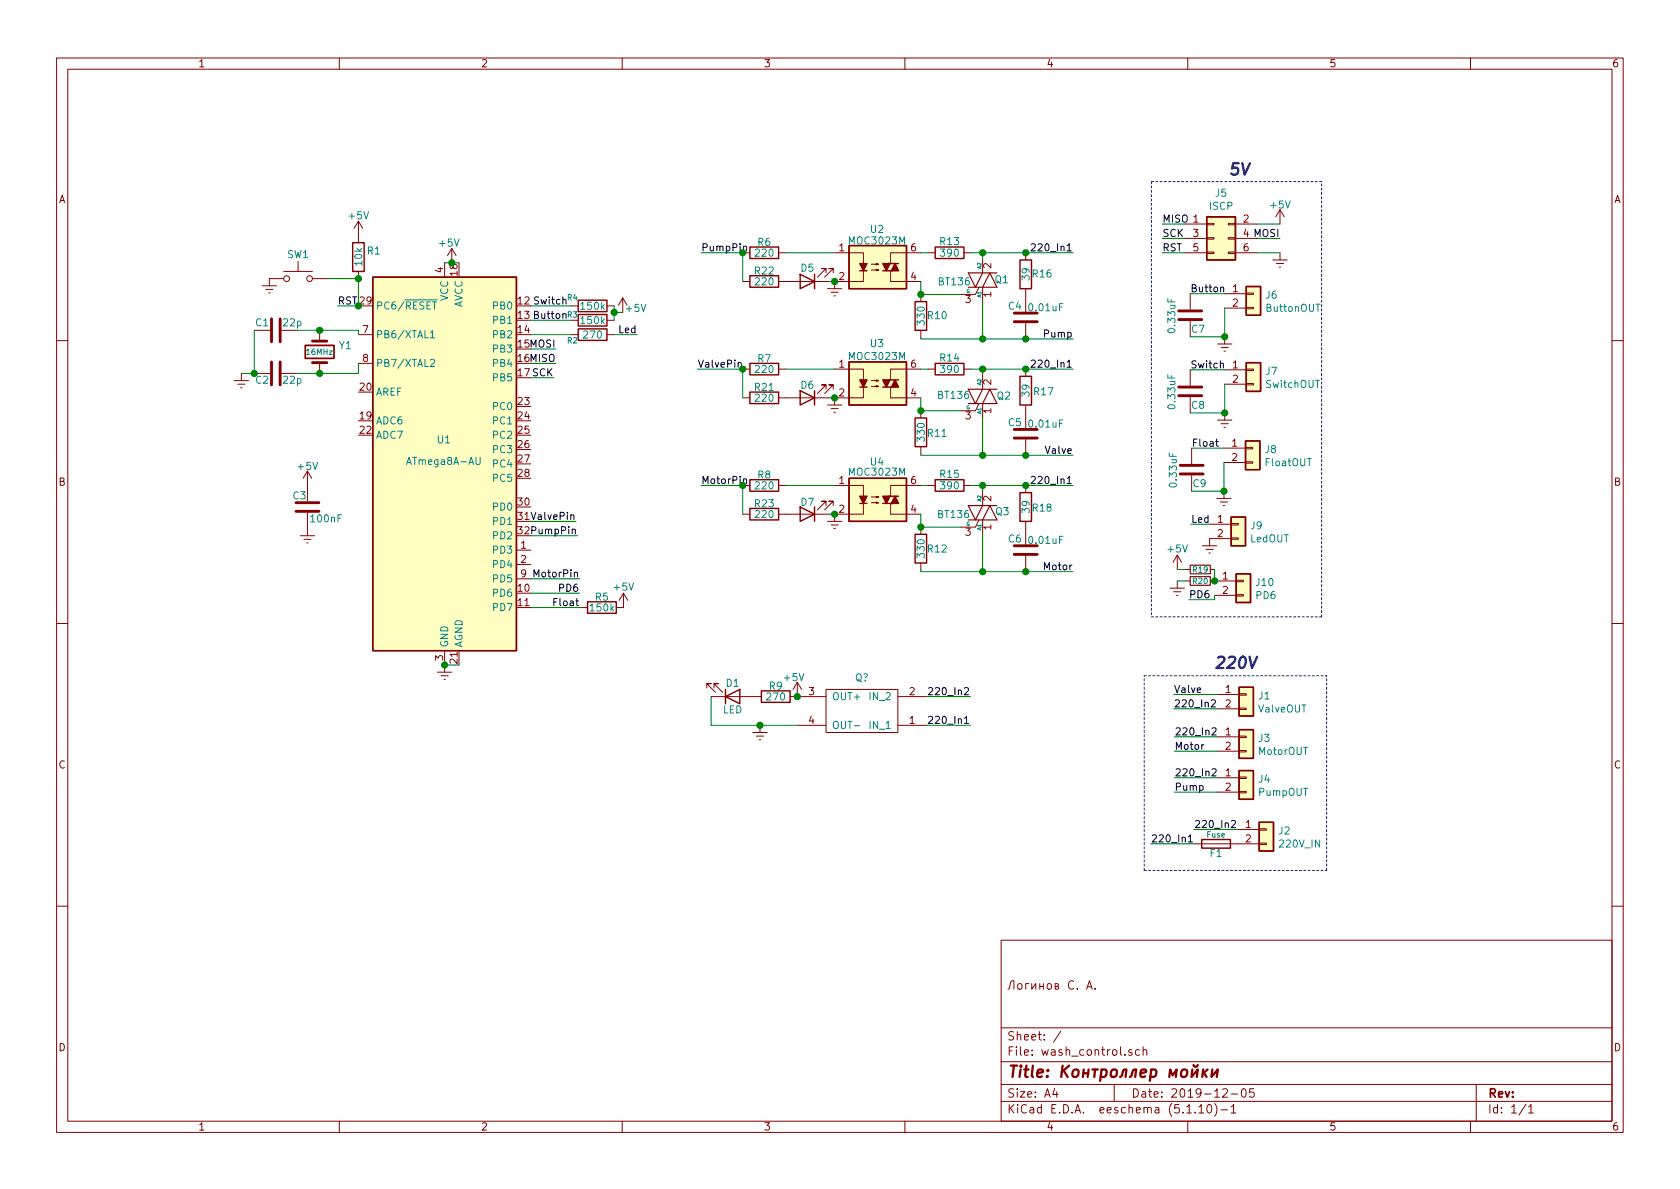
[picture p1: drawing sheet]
EESchema Schematic File Version 4
EELAYER 30 0
EELAYER END
$Descr A4 11693 8268
encoding utf-8
Sheet 1 1
Title "Контроллер мойки"
Date "2019-12-05"
Rev ""
Comp ""
Comment1 ""
Comment2 "Логинов С. А."
Comment3 ""
Comment4 ""
$EndDescr
$Comp
L Device:Crystal Y1
U 1 1
P 2225 2440
F 0 "Y1" V 2179 2571 50  0000 L CNN
F 1 "16MHz" V 2225 2340 39  0000 L CNN
F 2 "Crystals:Crystal_SMD_HC49-SD" H 2225 2440 50  0001 C CNN
F 3 "~" H 2225 2440 50  0001 C CNN
	1    2225 2440
	0    1    1    0   
$EndComp
Wire Wire Line
	2225 2290 2495 2290
Wire Wire Line
	2495 2290 2495 2320
Wire Wire Line
	2495 2520 2495 2590
Wire Wire Line
	2495 2590 2225 2590
$Comp
L Device:C C1
U 1 1
P 1920 2290
F 0 "C1" V 1865 2195 50  0000 C CNN
F 1 "22p" V 1865 2405 50  0000 C CNN
F 2 "Capacitors_THT:C_Disc_D3.8mm_W2.6mm_P2.50mm" H 1958 2140 50  0001 C CNN
F 3 "~" H 1920 2290 50  0001 C CNN
	1    1920 2290
	0    1    1    0   
$EndComp
$Comp
L Device:C C2
U 1 1
P 1920 2590
F 0 "C2" V 1965 2495 50  0000 C CNN
F 1 "22p" V 1965 2705 50  0000 C CNN
F 2 "Capacitors_THT:C_Disc_D3.8mm_W2.6mm_P2.50mm" H 1958 2440 50  0001 C CNN
F 3 "~" H 1920 2590 50  0001 C CNN
	1    1920 2590
	0    1    1    0   
$EndComp
Wire Wire Line
	2070 2290 2225 2290
Connection ~ 2225 2290
Wire Wire Line
	2225 2590 2070 2590
Connection ~ 2225 2590
Wire Wire Line
	1770 2290 1770 2590
$Comp
L power:Earth #PWR0101
U 1 1
P 1680 2590
F 0 "#PWR0101" H 1680 2340 50  0001 C CNN
F 1 "Earth" H 1680 2440 50  0001 C CNN
F 2 "" H 1680 2590 50  0001 C CNN
F 3 "~" H 1680 2590 50  0001 C CNN
	1    1680 2590
	1    0    0    -1  
$EndComp
$Comp
L power:+5V #PWR0102
U 1 1
P 3145 1820
F 0 "#PWR0102" H 3145 1670 50  0001 C CNN
F 1 "+5V" H 3125 1960 50  0000 C CNN
F 2 "" H 3145 1820 50  0001 C CNN
F 3 "" H 3145 1820 50  0001 C CNN
	1    3145 1820
	1    0    0    -1  
$EndComp
$Comp
L power:Earth #PWR0103
U 1 1
P 3095 4620
F 0 "#PWR0103" H 3095 4370 50  0001 C CNN
F 1 "Earth" H 3095 4470 50  0001 C CNN
F 2 "" H 3095 4620 50  0001 C CNN
F 3 "~" H 3095 4620 50  0001 C CNN
	1    3095 4620
	1    0    0    -1  
$EndComp
Wire Wire Line
	3195 4620 3095 4620
Wire Wire Line
	3195 1820 3145 1820
Wire Wire Line
	1770 2590 1680 2590
Connection ~ 1770 2590
$Comp
L power:+5V #PWR0104
U 1 1
P 2140 3370
F 0 "#PWR0104" H 2140 3220 50  0001 C CNN
F 1 "+5V" H 2140 3505 50  0000 C CNN
F 2 "" H 2140 3370 50  0001 C CNN
F 3 "" H 2140 3370 50  0001 C CNN
	1    2140 3370
	1    0    0    -1  
$EndComp
$Comp
L power:Earth #PWR0105
U 1 1
P 2140 3670
F 0 "#PWR0105" H 2140 3420 50  0001 C CNN
F 1 "Earth" H 2140 3520 50  0001 C CNN
F 2 "" H 2140 3670 50  0001 C CNN
F 3 "~" H 2140 3670 50  0001 C CNN
	1    2140 3670
	1    0    0    -1  
$EndComp
$Comp
L Device:R R1
U 1 1
P 2495 1780
F 0 "R1" H 2550 1825 50  0000 L CNN
F 1 "10k" V 2495 1710 50  0000 L CNN
F 2 "Resistors_SMD:R_1206" V 2425 1780 50  0001 C CNN
F 3 "~" H 2495 1780 50  0001 C CNN
	1    2495 1780
	1    0    0    -1  
$EndComp
$Comp
L Switch:SW_Push SW1
U 1 1
P 2075 1930
F 0 "SW1" H 2075 2100 50  0000 C CNN
F 1 "SW_Push" H 2075 2124 50  0001 C CNN
F 2 "Buttons_Switches_THT:SW_PUSH_6mm" H 2075 2130 50  0001 C CNN
F 3 "~" H 2075 2130 50  0001 C CNN
	1    2075 1930
	1    0    0    -1  
$EndComp
$Comp
L power:+5V #PWR0106
U 1 1
P 2495 1630
F 0 "#PWR0106" H 2495 1480 50  0001 C CNN
F 1 "+5V" H 2495 1770 50  0000 C CNN
F 2 "" H 2495 1630 50  0001 C CNN
F 3 "" H 2495 1630 50  0001 C CNN
	1    2495 1630
	1    0    0    -1  
$EndComp
Wire Wire Line
	2275 1930 2495 1930
Wire Wire Line
	2495 1930 2495 2120
Connection ~ 2495 1930
$Comp
L power:Earth #PWR0107
U 1 1
P 1875 1930
F 0 "#PWR0107" H 1875 1680 50  0001 C CNN
F 1 "Earth" H 1875 1780 50  0001 C CNN
F 2 "" H 1875 1930 50  0001 C CNN
F 3 "~" H 1875 1930 50  0001 C CNN
	1    1875 1930
	1    0    0    -1  
$EndComp
Wire Wire Line
	2495 2120 2350 2120
Wire Wire Line
	8250 1650 8090 1650
Wire Wire Line
	8250 1750 8090 1750
Wire Wire Line
	8250 1550 8090 1550
Wire Wire Line
	8910 1750 8750 1750
Wire Wire Line
	8910 1650 8750 1650
Wire Wire Line
	8910 1550 8750 1550
Text Label 8090 1750 0    50   ~ 0
RST
Text Label 2350 2120 0    50   ~ 0
RST
Text Label 3855 2620 2    50   ~ 0
SCK
$Comp
L Connector_Generic:Conn_02x03_Odd_Even J5
U 1 1
P 8450 1650
F 0 "J5" H 8500 1967 50  0000 C CNN
F 1 "ISCP" H 8500 1876 50  0000 C CNN
F 2 "Pin_Headers:Pin_Header_Straight_2x03_Pitch2.54mm" H 8450 1650 50  0001 C CNN
F 3 "~" H 8450 1650 50  0001 C CNN
	1    8450 1650
	1    0    0    -1  
$EndComp
Text Label 8090 1650 0    50   ~ 0
SCK
Text Label 3870 2520 2    50   ~ 0
MISO
Text Label 8090 1550 0    50   ~ 0
MISO
Text Label 3870 2420 2    50   ~ 0
MOSI
Text Label 8910 1650 2    50   ~ 0
MOSI
$Comp
L power:+5V #PWR0108
U 1 1
P 8910 1550
F 0 "#PWR0108" H 8910 1400 50  0001 C CNN
F 1 "+5V" H 8910 1685 50  0000 C CNN
F 2 "" H 8910 1550 50  0001 C CNN
F 3 "" H 8910 1550 50  0001 C CNN
	1    8910 1550
	1    0    0    -1  
$EndComp
$Comp
L power:Earth #PWR0109
U 1 1
P 8910 1750
F 0 "#PWR0109" H 8910 1500 50  0001 C CNN
F 1 "Earth" H 8910 1600 50  0001 C CNN
F 2 "" H 8910 1750 50  0001 C CNN
F 3 "~" H 8910 1750 50  0001 C CNN
	1    8910 1750
	1    0    0    -1  
$EndComp
Wire Wire Line
	3695 2420 3870 2420
Wire Wire Line
	3695 2520 3870 2520
$Comp
L Connector_Generic:Conn_01x02 J2
U 1 1
P 8815 5765
F 0 "J2" H 8895 5757 50  0000 L CNN
F 1 "220V_IN" H 8895 5666 50  0000 L CNN
F 2 "Connectors_Terminal_Blocks:TerminalBlock_Altech_AK300-2_P5.00mm" H 8815 5765 50  0001 C CNN
F 3 "~" H 8815 5765 50  0001 C CNN
	1    8815 5765
	1    0    0    -1  
$EndComp
$Comp
L Connector_Generic:Conn_01x02 J1
U 1 1
P 8675 4825
F 0 "J1" H 8755 4817 50  0000 L CNN
F 1 "ValveOUT" H 8755 4726 50  0000 L CNN
F 2 "Connectors_Terminal_Blocks:TerminalBlock_Altech_AK300-2_P5.00mm" H 8675 4825 50  0001 C CNN
F 3 "~" H 8675 4825 50  0001 C CNN
	1    8675 4825
	1    0    0    -1  
$EndComp
Text Label 8010 5865 0    50   ~ 0
220_In1
Wire Wire Line
	8615 5765 8310 5765
Text Label 8310 5765 0    50   ~ 0
220_In2
Text Label 8170 4925 0    50   ~ 0
220_In2
Wire Wire Line
	8170 4925 8475 4925
Wire Wire Line
	8475 4825 8170 4825
$Comp
L Connector_Generic:Conn_01x02 J4
U 1 1
P 8675 5405
F 0 "J4" H 8755 5397 50  0000 L CNN
F 1 "PumpOUT" H 8755 5306 50  0000 L CNN
F 2 "Connectors_Terminal_Blocks:TerminalBlock_Altech_AK300-2_P5.00mm" H 8675 5405 50  0001 C CNN
F 3 "~" H 8675 5405 50  0001 C CNN
	1    8675 5405
	1    0    0    -1  
$EndComp
Text Label 8175 5405 0    50   ~ 0
220_In2
Wire Wire Line
	8175 5505 8475 5505
Wire Wire Line
	8175 5405 8475 5405
Text Label 6755 5040 2    50   ~ 0
220_In1
Wire Wire Line
	6755 4840 6450 4840
Text Label 6755 4840 2    50   ~ 0
220_In2
Wire Wire Line
	6755 5040 6450 5040
$Comp
L power:Earth #PWR0110
U 1 1
P 5290 5040
F 0 "#PWR0110" H 5290 4790 50  0001 C CNN
F 1 "Earth" H 5290 4890 50  0001 C CNN
F 2 "" H 5290 5040 50  0001 C CNN
F 3 "~" H 5290 5040 50  0001 C CNN
	1    5290 5040
	1    0    0    -1  
$EndComp
$Comp
L power:+5V #PWR0111
U 1 1
P 5550 4840
F 0 "#PWR0111" H 5550 4690 50  0001 C CNN
F 1 "+5V" H 5525 4975 50  0000 C CNN
F 2 "" H 5550 4840 50  0001 C CNN
F 3 "" H 5550 4840 50  0001 C CNN
	1    5550 4840
	1    0    0    -1  
$EndComp
Text Label 8175 5505 0    50   ~ 0
Pump
Text Label 8170 4825 0    50   ~ 0
Valve
Text Label 8175 5220 0    50   ~ 0
Motor
$Comp
L Connector_Generic:Conn_01x02 J3
U 1 1
P 8675 5120
F 0 "J3" H 8755 5112 50  0000 L CNN
F 1 "MotorOUT" H 8755 5021 50  0000 L CNN
F 2 "Connectors_Terminal_Blocks:TerminalBlock_Altech_AK300-2_P5.00mm" H 8675 5120 50  0001 C CNN
F 3 "~" H 8675 5120 50  0001 C CNN
	1    8675 5120
	1    0    0    -1  
$EndComp
Text Label 8175 5120 0    50   ~ 0
220_In2
Wire Wire Line
	8175 5220 8475 5220
Wire Wire Line
	8175 5120 8475 5120
$Comp
L Device:R R5
U 1 1
P 4190 4220
F 0 "R5" V 4115 4220 50  0000 C CNN
F 1 "150k" V 4190 4220 50  0000 C CNN
F 2 "Resistors_SMD:R_1206" V 4120 4220 50  0001 C CNN
F 3 "~" H 4190 4220 50  0001 C CNN
	1    4190 4220
	0    1    1    0   
$EndComp
Text Label 3955 2220 2    50   ~ 0
Button
$Comp
L Connector_Generic:Conn_01x02 J8
U 1 1
P 8720 3110
F 0 "J8" H 8800 3102 50  0000 L CNN
F 1 "FloatOUT" H 8800 3011 50  0000 L CNN
F 2 "Connectors_Terminal_Blocks:TerminalBlock_Altech_AK300-2_P5.00mm" H 8720 3110 50  0001 C CNN
F 3 "~" H 8720 3110 50  0001 C CNN
	1    8720 3110
	1    0    0    -1  
$EndComp
$Comp
L Connector_Generic:Conn_01x02 J7
U 1 1
P 8725 2565
F 0 "J7" H 8805 2557 50  0000 L CNN
F 1 "SwitchOUT" H 8805 2466 50  0000 L CNN
F 2 "Connectors_Terminal_Blocks:TerminalBlock_Altech_AK300-2_P5.00mm" H 8725 2565 50  0001 C CNN
F 3 "~" H 8725 2565 50  0001 C CNN
	1    8725 2565
	1    0    0    -1  
$EndComp
$Comp
L Connector_Generic:Conn_01x02 J6
U 1 1
P 8725 2035
F 0 "J6" H 8805 2027 50  0000 L CNN
F 1 "ButtonOUT" H 8805 1936 50  0000 L CNN
F 2 "Connectors_Terminal_Blocks:TerminalBlock_Altech_AK300-2_P5.00mm" H 8725 2035 50  0001 C CNN
F 3 "~" H 8725 2035 50  0001 C CNN
	1    8725 2035
	1    0    0    -1  
$EndComp
Text Label 8285 2035 0    50   ~ 0
Button
Text Label 8295 3110 0    50   ~ 0
Float
Text Label 8285 2565 0    50   ~ 0
Switch
Wire Wire Line
	8525 2035 8285 2035
Wire Wire Line
	8525 2565 8285 2565
Wire Wire Line
	8520 3110 8295 3110
$Comp
L power:Earth #PWR0112
U 1 1
P 8525 2865
F 0 "#PWR0112" H 8525 2615 50  0001 C CNN
F 1 "Earth" H 8525 2715 50  0001 C CNN
F 2 "" H 8525 2865 50  0001 C CNN
F 3 "~" H 8525 2865 50  0001 C CNN
	1    8525 2865
	1    0    0    -1  
$EndComp
$Comp
L Device:C C8
U 1 1
P 8285 2715
F 0 "C8" H 8340 2620 50  0000 C CNN
F 1 "0.33uF" V 8155 2710 50  0000 C CNN
F 2 "Capacitors_SMD:C_0805_HandSoldering" H 8323 2565 50  0001 C CNN
F 3 "~" H 8285 2715 50  0001 C CNN
	1    8285 2715
	1    0    0    -1  
$EndComp
$Comp
L power:Earth #PWR0113
U 1 1
P 8520 3410
F 0 "#PWR0113" H 8520 3160 50  0001 C CNN
F 1 "Earth" H 8520 3260 50  0001 C CNN
F 2 "" H 8520 3410 50  0001 C CNN
F 3 "~" H 8520 3410 50  0001 C CNN
	1    8520 3410
	1    0    0    -1  
$EndComp
$Comp
L Device:C C9
U 1 1
P 8295 3260
F 0 "C9" H 8350 3165 50  0000 C CNN
F 1 "0.33uF" V 8165 3255 50  0000 C CNN
F 2 "Capacitors_SMD:C_0805_HandSoldering" H 8333 3110 50  0001 C CNN
F 3 "~" H 8295 3260 50  0001 C CNN
	1    8295 3260
	1    0    0    -1  
$EndComp
$Comp
L power:Earth #PWR0114
U 1 1
P 8525 2335
F 0 "#PWR0114" H 8525 2085 50  0001 C CNN
F 1 "Earth" H 8525 2185 50  0001 C CNN
F 2 "" H 8525 2335 50  0001 C CNN
F 3 "~" H 8525 2335 50  0001 C CNN
	1    8525 2335
	1    0    0    -1  
$EndComp
$Comp
L Device:C C7
U 1 1
P 8285 2185
F 0 "C7" H 8340 2090 50  0000 C CNN
F 1 "0.33uF" V 8155 2180 50  0000 C CNN
F 2 "Capacitors_SMD:C_0805_HandSoldering" H 8323 2035 50  0001 C CNN
F 3 "~" H 8285 2185 50  0001 C CNN
	1    8285 2185
	1    0    0    -1  
$EndComp
Text Notes 8545 1225 0    79   Italic 16
5V
Wire Notes Line
	9235 6050 9235 4695
Text Notes 8445 4660 0    79   Italic 16
220V
$Comp
L Device:R R9
U 1 1
P 5400 4840
F 0 "R9" V 5325 4840 50  0000 C CNN
F 1 "270" V 5400 4840 50  0000 C CNN
F 2 "Resistors_SMD:R_1206" V 5330 4840 50  0001 C CNN
F 3 "~" H 5400 4840 50  0001 C CNN
	1    5400 4840
	0    1    1    0   
$EndComp
Wire Wire Line
	4950 5040 4950 4840
Text Label 4435 2320 2    50   ~ 0
Led
$Comp
L Connector_Generic:Conn_01x02 J9
U 1 1
P 8620 3640
F 0 "J9" H 8700 3632 50  0000 L CNN
F 1 "LedOUT" H 8700 3541 50  0000 L CNN
F 2 "Connectors_Terminal_Blocks:TerminalBlock_Altech_AK300-2_P5.00mm" H 8620 3640 50  0001 C CNN
F 3 "~" H 8620 3640 50  0001 C CNN
	1    8620 3640
	1    0    0    -1  
$EndComp
$Comp
L power:Earth #PWR0115
U 1 1
P 8420 3740
F 0 "#PWR0115" H 8420 3490 50  0001 C CNN
F 1 "Earth" H 8420 3590 50  0001 C CNN
F 2 "" H 8420 3740 50  0001 C CNN
F 3 "~" H 8420 3740 50  0001 C CNN
	1    8420 3740
	1    0    0    -1  
$EndComp
Text Label 8290 3640 0    50   ~ 0
Led
Wire Wire Line
	8420 3640 8290 3640
Text Label 4880 1750 0    50   ~ 0
PumpPin
$Comp
L wash_control-rescue:MOC3023M-Relay_SolidState-1-rescue U4
U 1 1
P 6110 3470
F 0 "U4" H 6105 3735 50  0000 C CNN
F 1 "MOC3023M" H 6105 3665 50  0000 C CNN
F 2 "Housings_DIP:DIP-6_W7.62mm" H 5910 3270 50  0001 L CIN
F 3 "http://www.fairchildsemi.com/ds/MO/MOC3020M.pdf" H 6085 3470 50  0001 L CNN
	1    6110 3470
	1    0    0    -1  
$EndComp
$Comp
L Device:R R8
U 1 1
P 5320 3370
F 0 "R8" V 5245 3370 50  0000 C CNN
F 1 "220" V 5320 3370 50  0000 C CNN
F 2 "Resistors_SMD:R_1206" V 5250 3370 50  0001 C CNN
F 3 "~" H 5320 3370 50  0001 C CNN
	1    5320 3370
	0    1    1    0   
$EndComp
$Comp
L power:Earth #PWR0117
U 1 1
P 5810 3570
F 0 "#PWR0117" H 5810 3320 50  0001 C CNN
F 1 "Earth" H 5810 3420 50  0001 C CNN
F 2 "" H 5810 3570 50  0001 C CNN
F 3 "~" H 5810 3570 50  0001 C CNN
	1    5810 3570
	1    0    0    -1  
$EndComp
$Comp
L Device:R R15
U 1 1
P 6610 3370
F 0 "R15" V 6530 3370 50  0000 C CNN
F 1 "390" V 6610 3370 50  0000 C CNN
F 2 "Resistors_THT:R_Axial_DIN0414_L11.9mm_D4.5mm_P15.24mm_Horizontal" V 6540 3370 50  0001 C CNN
F 3 "~" H 6610 3370 50  0001 C CNN
	1    6610 3370
	0    1    1    0   
$EndComp
Wire Wire Line
	6460 3370 6410 3370
$Comp
L Device:R R12
U 1 1
P 6410 3810
F 0 "R12" H 6295 3815 50  0000 C CNN
F 1 "330" V 6405 3810 50  0000 C CNN
F 2 "Resistors_THT:R_Axial_DIN0414_L11.9mm_D4.5mm_P15.24mm_Horizontal" V 6340 3810 50  0001 C CNN
F 3 "~" H 6410 3810 50  0001 C CNN
	1    6410 3810
	-1   0    0    1   
$EndComp
$Comp
L Device:R R18
U 1 1
P 7140 3520
F 0 "R18" H 7025 3530 50  0000 C CNN
F 1 "39" V 7135 3520 50  0000 C CNN
F 2 "Resistors_THT:R_Axial_DIN0414_L11.9mm_D4.5mm_P15.24mm_Horizontal" V 7070 3520 50  0001 C CNN
F 3 "~" H 7140 3520 50  0001 C CNN
	1    7140 3520
	-1   0    0    1   
$EndComp
$Comp
L Device:C C6
U 1 1
P 7140 3820
F 0 "C6" H 7215 3745 50  0000 C CNN
F 1 "0.01uF" H 7000 3755 50  0000 C CNN
F 2 "Capacitors_THT:C_Disc_D6.0mm_W4.4mm_P5.00mm" H 7178 3670 50  0001 C CNN
F 3 "~" H 7140 3820 50  0001 C CNN
	1    7140 3820
	-1   0    0    1   
$EndComp
Wire Wire Line
	6840 3410 6840 3370
Connection ~ 6840 3370
Wire Wire Line
	6840 3370 6760 3370
Wire Wire Line
	6690 3660 6410 3660
Wire Wire Line
	6410 3660 6410 3570
Connection ~ 6410 3660
Wire Wire Line
	6410 3960 6410 3970
Wire Wire Line
	6410 3970 6840 3970
Wire Wire Line
	6840 3710 6840 3970
Connection ~ 6840 3970
Wire Wire Line
	6840 3970 7140 3970
Wire Wire Line
	6840 3370 7140 3370
Wire Wire Line
	7140 3370 7470 3370
Connection ~ 7140 3370
Wire Wire Line
	7140 3970 7470 3970
Connection ~ 7140 3970
Text Label 7470 3370 2    50   ~ 0
220_In1
Text Label 7470 3970 2    50   ~ 0
Motor
$Comp
L wash_control-rescue:MOC3023M-Relay_SolidState-1-rescue U2
U 1 1
P 6110 1850
F 0 "U2" H 6105 2115 50  0000 C CNN
F 1 "MOC3023M" H 6105 2035 50  0000 C CNN
F 2 "Housings_DIP:DIP-6_W7.62mm" H 5910 1650 50  0001 L CIN
F 3 "http://www.fairchildsemi.com/ds/MO/MOC3020M.pdf" H 6085 1850 50  0001 L CNN
	1    6110 1850
	1    0    0    -1  
$EndComp
$Comp
L power:Earth #PWR0118
U 1 1
P 5810 1950
F 0 "#PWR0118" H 5810 1700 50  0001 C CNN
F 1 "Earth" H 5810 1800 50  0001 C CNN
F 2 "" H 5810 1950 50  0001 C CNN
F 3 "~" H 5810 1950 50  0001 C CNN
	1    5810 1950
	1    0    0    -1  
$EndComp
$Comp
L Device:R R13
U 1 1
P 6610 1750
F 0 "R13" V 6530 1750 50  0000 C CNN
F 1 "390" V 6610 1750 50  0000 C CNN
F 2 "Resistors_THT:R_Axial_DIN0414_L11.9mm_D4.5mm_P15.24mm_Horizontal" V 6540 1750 50  0001 C CNN
F 3 "~" H 6610 1750 50  0001 C CNN
	1    6610 1750
	0    1    1    0   
$EndComp
Wire Wire Line
	6460 1750 6410 1750
$Comp
L Device:R R10
U 1 1
P 6410 2190
F 0 "R10" H 6295 2190 50  0000 C CNN
F 1 "330" V 6405 2190 50  0000 C CNN
F 2 "Resistors_THT:R_Axial_DIN0414_L11.9mm_D4.5mm_P15.24mm_Horizontal" V 6340 2190 50  0001 C CNN
F 3 "~" H 6410 2190 50  0001 C CNN
	1    6410 2190
	-1   0    0    1   
$EndComp
$Comp
L Device:R R16
U 1 1
P 7140 1900
F 0 "R16" H 7025 1900 50  0000 C CNN
F 1 "39" V 7135 1900 50  0000 C CNN
F 2 "Resistors_THT:R_Axial_DIN0414_L11.9mm_D4.5mm_P15.24mm_Horizontal" V 7070 1900 50  0001 C CNN
F 3 "~" H 7140 1900 50  0001 C CNN
	1    7140 1900
	-1   0    0    1   
$EndComp
$Comp
L Device:C C4
U 1 1
P 7140 2200
F 0 "C4" H 7215 2125 50  0000 C CNN
F 1 "0.01uF" H 7000 2135 50  0000 C CNN
F 2 "Capacitors_THT:C_Disc_D6.0mm_W4.4mm_P5.00mm" H 7178 2050 50  0001 C CNN
F 3 "~" H 7140 2200 50  0001 C CNN
	1    7140 2200
	-1   0    0    1   
$EndComp
Wire Wire Line
	6840 1790 6840 1750
Connection ~ 6840 1750
Wire Wire Line
	6840 1750 6760 1750
Wire Wire Line
	6690 2040 6410 2040
Wire Wire Line
	6410 2040 6410 1950
Connection ~ 6410 2040
Wire Wire Line
	6410 2340 6410 2350
Wire Wire Line
	6410 2350 6840 2350
Wire Wire Line
	6840 2090 6840 2350
Connection ~ 6840 2350
Wire Wire Line
	6840 2350 7140 2350
Wire Wire Line
	6840 1750 7140 1750
Wire Wire Line
	7140 1750 7470 1750
Connection ~ 7140 1750
Wire Wire Line
	7140 2350 7470 2350
Connection ~ 7140 2350
Text Label 7470 1750 2    50   ~ 0
220_In1
Text Label 7470 2350 2    50   ~ 0
Pump
$Comp
L Device:R R6
U 1 1
P 5320 1750
F 0 "R6" V 5245 1750 50  0000 C CNN
F 1 "220" V 5320 1750 50  0000 C CNN
F 2 "Resistors_SMD:R_1206" V 5250 1750 50  0001 C CNN
F 3 "~" H 5320 1750 50  0001 C CNN
	1    5320 1750
	0    1    1    0   
$EndComp
$Comp
L wash_control-rescue:MOC3023M-Relay_SolidState-1-rescue U3
U 1 1
P 6110 2660
F 0 "U3" H 6105 2940 50  0000 C CNN
F 1 "MOC3023M" H 6105 2850 50  0000 C CNN
F 2 "Housings_DIP:DIP-6_W7.62mm" H 5910 2460 50  0001 L CIN
F 3 "http://www.fairchildsemi.com/ds/MO/MOC3020M.pdf" H 6085 2660 50  0001 L CNN
	1    6110 2660
	1    0    0    -1  
$EndComp
$Comp
L Device:R R7
U 1 1
P 5320 2560
F 0 "R7" V 5245 2560 50  0000 C CNN
F 1 "220" V 5320 2560 50  0000 C CNN
F 2 "Resistors_SMD:R_1206" V 5250 2560 50  0001 C CNN
F 3 "~" H 5320 2560 50  0001 C CNN
	1    5320 2560
	0    1    1    0   
$EndComp
$Comp
L Device:R R14
U 1 1
P 6610 2560
F 0 "R14" V 6530 2560 50  0000 C CNN
F 1 "390" V 6610 2560 50  0000 C CNN
F 2 "Resistors_THT:R_Axial_DIN0414_L11.9mm_D4.5mm_P15.24mm_Horizontal" V 6540 2560 50  0001 C CNN
F 3 "~" H 6610 2560 50  0001 C CNN
	1    6610 2560
	0    1    1    0   
$EndComp
Wire Wire Line
	6460 2560 6410 2560
$Comp
L Device:R R11
U 1 1
P 6410 3000
F 0 "R11" H 6295 3010 50  0000 C CNN
F 1 "330" V 6405 3000 50  0000 C CNN
F 2 "Resistors_THT:R_Axial_DIN0414_L11.9mm_D4.5mm_P15.24mm_Horizontal" V 6340 3000 50  0001 C CNN
F 3 "~" H 6410 3000 50  0001 C CNN
	1    6410 3000
	-1   0    0    1   
$EndComp
$Comp
L Device:R R17
U 1 1
P 7140 2710
F 0 "R17" H 7015 2720 50  0000 C CNN
F 1 "39" V 7135 2710 50  0000 C CNN
F 2 "Resistors_THT:R_Axial_DIN0414_L11.9mm_D4.5mm_P15.24mm_Horizontal" V 7070 2710 50  0001 C CNN
F 3 "~" H 7140 2710 50  0001 C CNN
	1    7140 2710
	-1   0    0    1   
$EndComp
$Comp
L Device:C C5
U 1 1
P 7140 3010
F 0 "C5" H 7215 2935 50  0000 C CNN
F 1 "0.01uF" H 7000 2945 50  0000 C CNN
F 2 "Capacitors_THT:C_Disc_D6.0mm_W4.4mm_P5.00mm" H 7178 2860 50  0001 C CNN
F 3 "~" H 7140 3010 50  0001 C CNN
	1    7140 3010
	-1   0    0    1   
$EndComp
Wire Wire Line
	6840 2600 6840 2560
Connection ~ 6840 2560
Wire Wire Line
	6840 2560 6760 2560
Wire Wire Line
	6690 2850 6410 2850
Wire Wire Line
	6410 2850 6410 2760
Connection ~ 6410 2850
Wire Wire Line
	6410 3150 6410 3160
Wire Wire Line
	6410 3160 6840 3160
Wire Wire Line
	6840 2900 6840 3160
Connection ~ 6840 3160
Wire Wire Line
	6840 3160 7140 3160
Wire Wire Line
	6840 2560 7140 2560
Wire Wire Line
	7140 2560 7470 2560
Connection ~ 7140 2560
Wire Wire Line
	7140 3160 7470 3160
Connection ~ 7140 3160
Text Label 7470 2560 2    50   ~ 0
220_In1
Text Label 7470 3160 2    50   ~ 0
Valve
Wire Wire Line
	8525 2335 8285 2335
Wire Wire Line
	8525 2135 8525 2335
Connection ~ 8525 2335
Wire Wire Line
	8285 2865 8525 2865
Wire Wire Line
	8525 2865 8525 2665
Connection ~ 8525 2865
Wire Wire Line
	8520 3410 8295 3410
Wire Wire Line
	8520 3410 8520 3210
Connection ~ 8520 3410
$Comp
L Device:Fuse F1
U 1 1
P 8465 5865
F 0 "F1" V 8530 5865 50  0000 C CNN
F 1 "Fuse" V 8400 5865 39  0000 C CNN
F 2 "Library:MyBladeFuse" V 8395 5865 50  0001 C CNN
F 3 "~" H 8465 5865 50  0001 C CNN
	1    8465 5865
	0    1    1    0   
$EndComp
Wire Wire Line
	8010 5865 8315 5865
Wire Notes Line
	7965 6050 7965 4695
Wire Notes Line
	7965 6050 9235 6050
Wire Notes Line
	7965 4695 9235 4695
$Comp
L Connector_Generic:Conn_01x02 J10
U 1 1
P 8655 4035
F 0 "J10" H 8735 4027 50  0000 L CNN
F 1 "PD6" H 8735 3936 50  0000 L CNN
F 2 "Connectors_Terminal_Blocks:TerminalBlock_Altech_AK300-2_P5.00mm" H 8655 4035 50  0001 C CNN
F 3 "~" H 8655 4035 50  0001 C CNN
	1    8655 4035
	1    0    0    -1  
$EndComp
Wire Wire Line
	8455 4165 8275 4165
Text Label 8275 4165 0    50   ~ 0
PD6
$Comp
L Device:R_Small R20
U 1 1
P 8355 4035
F 0 "R20" V 8355 4035 39  0000 C CNN
F 1 "R" V 8405 4130 50  0001 C CNN
F 2 "Resistors_SMD:R_0805" H 8355 4035 50  0001 C CNN
F 3 "~" H 8355 4035 50  0001 C CNN
	1    8355 4035
	0    1    1    0   
$EndComp
Wire Wire Line
	8455 4165 8455 4135
Wire Wire Line
	8255 4035 8195 4035
$Comp
L power:Earth #PWR0120
U 1 1
P 8195 4035
F 0 "#PWR0120" H 8195 3785 50  0001 C CNN
F 1 "Earth" H 8195 3885 50  0001 C CNN
F 2 "" H 8195 4035 50  0001 C CNN
F 3 "~" H 8195 4035 50  0001 C CNN
	1    8195 4035
	1    0    0    -1  
$EndComp
Wire Wire Line
	8455 4035 8455 3955
Connection ~ 8455 4035
Wire Wire Line
	8255 3955 8195 3955
$Comp
L power:+5V #PWR0121
U 1 1
P 8195 3955
F 0 "#PWR0121" H 8195 3805 50  0001 C CNN
F 1 "+5V" H 8195 4100 50  0000 C CNN
F 2 "" H 8195 3955 50  0001 C CNN
F 3 "" H 8195 3955 50  0001 C CNN
	1    8195 3955
	1    0    0    -1  
$EndComp
$Comp
L Device:LED D7
U 1 1
P 5620 3570
F 0 "D7" H 5620 3490 50  0000 C CNN
F 1 "LED" H 5613 3695 50  0001 C CNN
F 2 "LEDs:LED_D3.0mm" H 5620 3570 50  0001 C CNN
F 3 "~" H 5620 3570 50  0001 C CNN
	1    5620 3570
	-1   0    0    1   
$EndComp
$Comp
L Device:LED D6
U 1 1
P 5620 2760
F 0 "D6" H 5620 2675 50  0000 C CNN
F 1 "LED" H 5613 2885 50  0001 C CNN
F 2 "LEDs:LED_D3.0mm" H 5620 2760 50  0001 C CNN
F 3 "~" H 5620 2760 50  0001 C CNN
	1    5620 2760
	-1   0    0    1   
$EndComp
$Comp
L Device:LED D5
U 1 1
P 5620 1950
F 0 "D5" H 5620 1860 50  0000 C CNN
F 1 "LED" H 5613 2075 50  0001 C CNN
F 2 "LEDs:LED_D3.0mm" H 5620 1950 50  0001 C CNN
F 3 "~" H 5620 1950 50  0001 C CNN
	1    5620 1950
	-1   0    0    1   
$EndComp
Wire Wire Line
	5470 2560 5810 2560
Wire Wire Line
	5470 1750 5810 1750
Wire Wire Line
	5170 1950 5170 1750
Wire Wire Line
	5770 1950 5810 1950
Connection ~ 5810 1950
Wire Wire Line
	5470 3370 5810 3370
Wire Wire Line
	5170 3570 5170 3370
Wire Wire Line
	5770 3570 5810 3570
Connection ~ 5810 3570
$Comp
L Device:R_Small R19
U 1 1
P 8355 3955
F 0 "R19" V 8355 3955 39  0000 C CNN
F 1 "R" V 8270 3950 50  0001 C CNN
F 2 "Resistors_SMD:R_0805" H 8355 3955 50  0001 C CNN
F 3 "~" H 8355 3955 50  0001 C CNN
	1    8355 3955
	0    1    1    0   
$EndComp
$Comp
L Triac_Thyristor:BT136-600 Q1
U 1 1
P 6840 1940
F 0 "Q1" H 6920 1945 50  0000 L CNN
F 1 "BT136" H 6525 1930 50  0000 L CNN
F 2 "TO_SOT_Packages_THT:TO-220-3_Vertical" H 7040 1865 50  0001 L CIN
F 3 "http://www.micropik.com/PDF/BT136-600.pdf" H 6840 1940 50  0001 L CNN
	1    6840 1940
	1    0    0    -1  
$EndComp
$Comp
L Triac_Thyristor:BT136-600 Q2
U 1 1
P 6840 2750
F 0 "Q2" H 6935 2755 50  0000 L CNN
F 1 "BT136" H 6520 2760 50  0000 L CNN
F 2 "TO_SOT_Packages_THT:TO-220-3_Vertical" H 7040 2675 50  0001 L CIN
F 3 "http://www.micropik.com/PDF/BT136-600.pdf" H 6840 2750 50  0001 L CNN
	1    6840 2750
	1    0    0    -1  
$EndComp
$Comp
L Triac_Thyristor:BT136-600 Q3
U 1 1
P 6840 3560
F 0 "Q3" H 6925 3570 50  0000 L CNN
F 1 "BT136" H 6520 3550 50  0000 L CNN
F 2 "TO_SOT_Packages_THT:TO-220-3_Vertical" H 7040 3485 50  0001 L CIN
F 3 "http://www.micropik.com/PDF/BT136-600.pdf" H 6840 3560 50  0001 L CNN
	1    6840 3560
	1    0    0    -1  
$EndComp
$Comp
L power:Earth #PWR0119
U 1 1
P 5810 2760
F 0 "#PWR0119" H 5810 2510 50  0001 C CNN
F 1 "Earth" H 5810 2610 50  0001 C CNN
F 2 "" H 5810 2760 50  0001 C CNN
F 3 "~" H 5810 2760 50  0001 C CNN
	1    5810 2760
	1    0    0    -1  
$EndComp
$Comp
L Device:R R21
U 1 1
P 5320 2760
F 0 "R21" V 5245 2760 50  0000 C CNN
F 1 "220" V 5320 2760 50  0000 C CNN
F 2 "Resistors_SMD:R_1206" V 5250 2760 50  0001 C CNN
F 3 "~" H 5320 2760 50  0001 C CNN
	1    5320 2760
	0    1    1    0   
$EndComp
Wire Wire Line
	5170 2760 5170 2560
$Comp
L Device:R R22
U 1 1
P 5320 1950
F 0 "R22" V 5245 1950 50  0000 C CNN
F 1 "220" V 5320 1950 50  0000 C CNN
F 2 "Resistors_SMD:R_1206" V 5250 1950 50  0001 C CNN
F 3 "~" H 5320 1950 50  0001 C CNN
	1    5320 1950
	0    1    1    0   
$EndComp
$Comp
L Device:R R23
U 1 1
P 5320 3570
F 0 "R23" V 5245 3570 50  0000 C CNN
F 1 "220" V 5320 3570 50  0000 C CNN
F 2 "Resistors_SMD:R_1206" V 5250 3570 50  0001 C CNN
F 3 "~" H 5320 3570 50  0001 C CNN
	1    5320 3570
	0    1    1    0   
$EndComp
Text Label 4855 2560 0    50   ~ 0
ValvePin
Text Label 4035 4020 2    50   ~ 0
MotorPin
Text Label 4035 4220 2    50   ~ 0
Float
$Comp
L power:+5V #PWR0122
U 1 1
P 4340 4220
F 0 "#PWR0122" H 4340 4070 50  0001 C CNN
F 1 "+5V" H 4340 4365 50  0000 C CNN
F 2 "" H 4340 4220 50  0001 C CNN
F 3 "" H 4340 4220 50  0001 C CNN
	1    4340 4220
	1    0    0    -1  
$EndComp
Wire Wire Line
	5170 1750 4880 1750
Connection ~ 5170 1750
$Comp
L Device:R R4
U 1 1
P 4125 2120
F 0 "R4" V 4065 1980 39  0000 C CNN
F 1 "150k" V 4125 2120 50  0000 C CNN
F 2 "Resistors_SMD:R_1206" V 4055 2120 50  0001 C CNN
F 3 "~" H 4125 2120 50  0001 C CNN
	1    4125 2120
	0    1    1    0   
$EndComp
Text Label 3955 2120 2    50   ~ 0
Switch
$Comp
L power:+5V #PWR0116
U 1 1
P 4335 2165
F 0 "#PWR0116" H 4335 2015 50  0001 C CNN
F 1 "+5V" H 4425 2195 50  0000 C CNN
F 2 "" H 4335 2165 50  0001 C CNN
F 3 "" H 4335 2165 50  0001 C CNN
	1    4335 2165
	1    0    0    -1  
$EndComp
Wire Wire Line
	5170 2560 4855 2560
Connection ~ 5170 2560
$Comp
L Device:R R3
U 1 1
P 4125 2220
F 0 "R3" V 4085 2080 39  0000 C CNN
F 1 "150k" V 4125 2220 50  0000 C CNN
F 2 "Resistors_SMD:R_1206" V 4055 2220 50  0001 C CNN
F 3 "~" H 4125 2220 50  0001 C CNN
	1    4125 2220
	0    1    1    0   
$EndComp
Connection ~ 5170 3370
Wire Wire Line
	5170 3370 4880 3370
Text Label 4880 3370 0    50   ~ 0
MotorPin
Text Label 4010 3620 2    50   ~ 0
ValvePin
Wire Wire Line
	3695 3620 4010 3620
Text Label 4020 3720 2    50   ~ 0
PumpPin
Wire Wire Line
	3695 3720 4020 3720
Wire Notes Line
	8015 1255 8015 4285
Wire Notes Line
	8015 4285 9200 4285
Wire Notes Line
	9200 4285 9200 1255
Wire Notes Line
	9200 1255 8015 1255
$Comp
L Device:LED D1
U 1 1
P 5100 4840
F 0 "D1" H 5100 4750 50  0000 C CNN
F 1 "LED" H 5100 4935 50  0000 C CNN
F 2 "LEDs:LED_1206_HandSoldering" H 5100 4840 50  0001 C CNN
F 3 "~" H 5100 4840 50  0001 C CNN
	1    5100 4840
	1    0    0    1   
$EndComp
$Comp
L wash_control-rescue:AC-DC Q?
U 1 1
P 6000 4540
F 0 "Q?" H 6000 4373 50  0000 C CNN
F 1 "AC-DC" H 6000 3940 50  0001 C CNN
F 2 "" H 6000 4540 50  0001 C CNN
F 3 "" H 6000 4540 50  0001 C CNN
	1    6000 4540
	1    0    0    -1  
$EndComp
Connection ~ 5550 4840
Wire Wire Line
	4950 5040 5290 5040
Connection ~ 5290 5040
Wire Wire Line
	5290 5040 5550 5040
$Comp
L Device:R R2
U 1 1
P 4125 2320
F 0 "R2" V 4165 2180 39  0000 C CNN
F 1 "270" V 4125 2320 50  0000 C CNN
F 2 "Resistors_SMD:R_1206" V 4055 2320 50  0001 C CNN
F 3 "~" H 4125 2320 50  0001 C CNN
	1    4125 2320
	0    1    1    0   
$EndComp
Connection ~ 3145 1820
Wire Wire Line
	3145 1820 3095 1820
Wire Wire Line
	5770 2760 5810 2760
Connection ~ 5810 2760
Wire Wire Line
	3695 4220 4040 4220
Text Label 4035 4120 2    50   ~ 0
PD6
Connection ~ 2495 2120
Connection ~ 3095 4620
Wire Wire Line
	3855 2620 3695 2620
$Comp
L wash_control-rescue:ATmega8A-AU-MCU_Microchip_ATmega-1-rescue U1
U 1 1
P 3095 3220
F 0 "U1" H 3090 3390 50  0000 C CNN
F 1 "ATmega8A-AU" H 3090 3240 50  0000 C CNN
F 2 "Housings_QFP:LQFP-32_7x7mm_Pitch0.8mm" H 3095 3220 50  0001 C CIN
F 3 "http://ww1.microchip.com/downloads/en/DeviceDoc/Microchip%208bit%20mcu%20AVR%20ATmega8A%20data%20sheet%2040001974A.pdf" H 3095 3220 50  0001 C CNN
	1    3095 3220
	1    0    0    -1  
$EndComp
Wire Wire Line
	4275 2320 4435 2320
Wire Wire Line
	3695 2220 3975 2220
Wire Wire Line
	3695 2320 3975 2320
Wire Wire Line
	3695 2120 3975 2120
Wire Wire Line
	4335 2165 4275 2165
Connection ~ 4275 2165
Wire Wire Line
	4275 2165 4275 2120
Wire Wire Line
	4275 2165 4275 2220
Wire Wire Line
	3695 4020 4035 4020
Wire Wire Line
	3695 4120 4035 4120
$Comp
L Device:C C3
U 1 1
P 2140 3520
F 0 "C3" H 2195 3445 50  0000 C CNN
F 1 "100nF" H 2010 3605 50  0000 C CNN
F 2 "Capacitors_SMD:C_0805_HandSoldering" H 2178 3370 50  0001 C CNN
F 3 "~" H 2140 3520 50  0001 C CNN
	1    2140 3520
	-1   0    0    1   
$EndComp
$EndSCHEMATC
